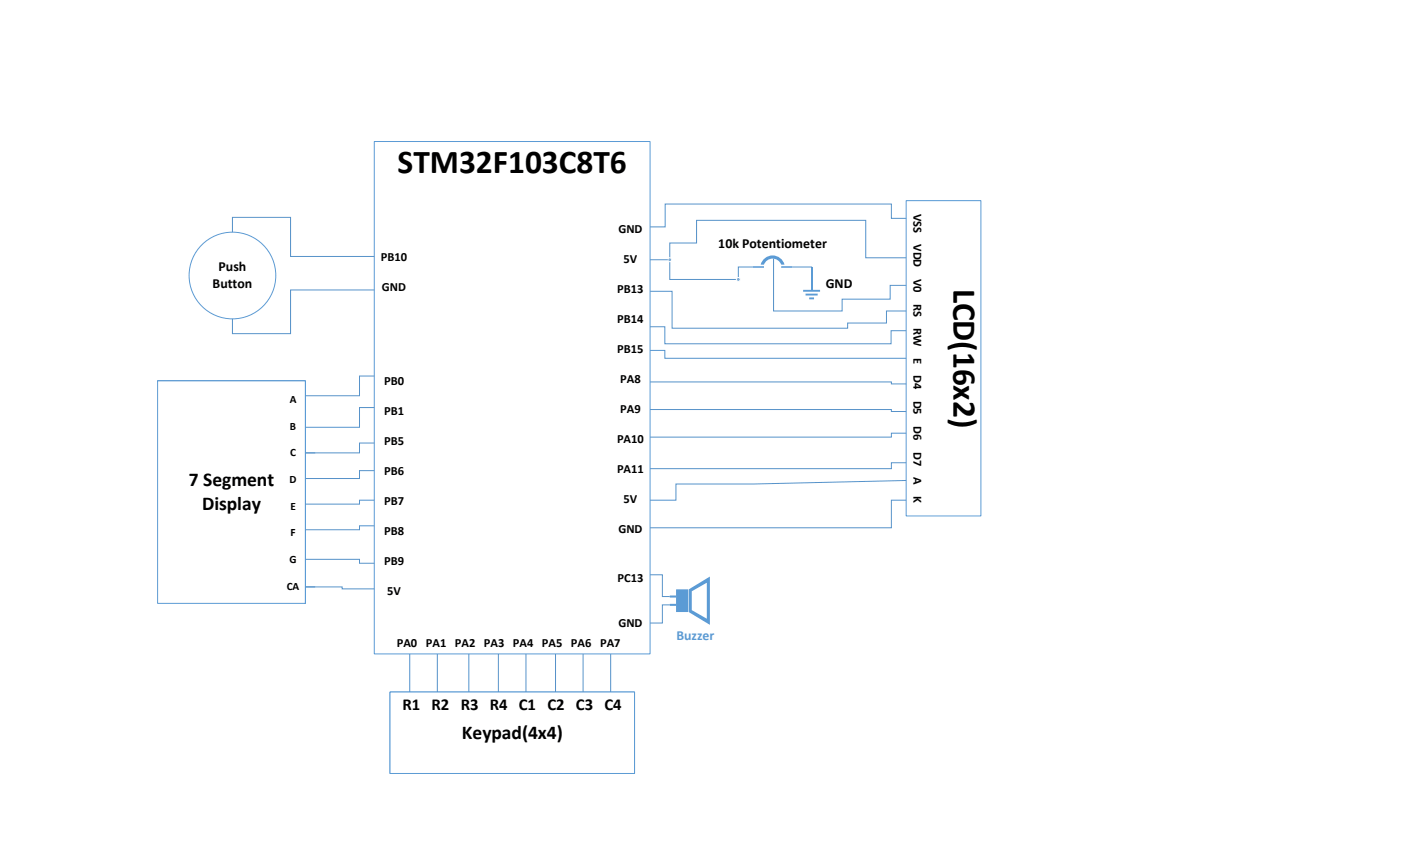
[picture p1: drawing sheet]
<svg xmlns="http://www.w3.org/2000/svg" width="356mm" height="216mm" viewBox="0 0 356 216" stroke-linecap="round" stroke-linejoin="round" font-family="sans-serif">
<path d="M0 0h355.6v215.9h-355.6z" fill="none" stroke="#fff" stroke-width=".25"/>
<path d="M95 35.9h70v130h-70z" fill-rule="evenodd" fill="#fff"/>
<path d="M95 35.9h70v130h-70z" fill="none" stroke="#5b9bd5" stroke-width=".25"/>
<path d="M230 50.9h19v80h-19z" fill-rule="evenodd" fill="#fff"/>
<path d="M230 50.9h19v80h-19z" fill="none" stroke="#5b9bd5" stroke-width=".25"/>
<circle cx="59" cy="69.9" r="11" fill="#fff"/>
<circle cx="59" cy="69.9" r="11" fill="none" stroke="#5b9bd5" stroke-width=".25"/>
<path d="M40 96.6h37.5v56.5h-37.5z" fill-rule="evenodd" fill="#fff"/>
<path d="M40 96.6h37.5v56.5h-37.5z" fill="none" stroke="#5b9bd5" stroke-width=".25"/>
<path d="M40 96.6h37.5v56.5h-37.5z" fill-rule="evenodd" fill="#fff"/>
<path d="M40 96.6h37.5v56.5h-37.5z" fill="none" stroke="#5b9bd5" stroke-width=".25"/>
<path d="M40 96.6h37.5v56.5h-37.5z" fill-rule="evenodd" fill="#fff"/>
<path d="M40 96.6h37.5v56.5h-37.5z" fill="none" stroke="#5b9bd5" stroke-width=".25"/>
<path d="M59 58.9v-3.8h14.8v10h21.2M95 73.6h-21.2v11h-14.8v-3.7M95 95.4h-3.8v5h-13.7M77.5 114.9h2.5zM95 103.4h-3.8v5h-13.7M95 112.4h-3.8v2.5h-13.7M95 119.4h-3.8v2h-13.7M95 126.9h-3.8v1h-13.7M95 133.4h-3.8v1h-13.7M77.5 148.9h2.5zM77.5 141.9h13.7v1h3.8M77.5 148.9h9.3v.5h8.2" fill="none" stroke="#5692c9" stroke-width=".25"/>
<path d="M171.6 149.5h3.2v5.8h-3.2zM175.6 150l3.8-2.2v9.2l-3.8-2.2zM174.8 149.5v5.8l5.4 3.2v-12.2z" fill-rule="evenodd" fill="#5b9bd5"/>
<path d="M170 153.5h1.6M170 151.3h1.6" fill="none" stroke="#5b9bd5" stroke-width=".52"/>
<g fill="none" stroke="#5692c9" stroke-width=".25">
<path d="M230 55.4h-3.7v-3.6h-57.5v5.8h-3.8M165 73.9h5.6v9.4h44.5v-1.3h9.9v-3.1h5M170 65.4v-3.7h6.8v-5.8h42.9v9.5h10.3M165 82.9h3.8v4.3h57.4v-3.3h3.8M165 88.9h3.8v2h61.2M165 96.9h61.3v.5h3.7M165 103.9h61.3v.5h3.7M230 109.9h-3.7v1h-61.3M230 117.4h-3.7v1.5h-61.3M230 121.9l-38.7 .9h-19.7v4.1h-6.6M230 126.9h-3.7v7h-61.3M165 145.8h3.1v5.5h1.9"/>
<path d="M170 153.5h-1.9v4.6h-3.1"/>
</g>
<path d="M99 175.6h62.1v20.6h-62.1z" fill-rule="evenodd" fill="#fff"/>
<path d="M99 175.6h62.1v20.6h-62.1z" fill="none" stroke="#5b9bd5" stroke-width=".25"/>
<g fill="#fff">
<path d="M100 175.9h60v2.8h-60z" fill-rule="evenodd"/>
<path d="M99 175.6h62.1v20.6h-62.1z" fill-rule="evenodd"/>
</g>
<path d="M99 175.6h62.1v20.6h-62.1z" fill="none" stroke="#5b9bd5" stroke-width=".25"/>
<path d="M100 175.9h60v2.8h-60z" fill-rule="evenodd" fill="#fff"/>
<path d="M104 165.9v9.7M111 165.9v9.7M119 165.9v9.7M126.5 165.9v9.7M133.5 165.9v9.7M141 165.9v9.7M148 165.9v9.7M155 165.9v9.7" fill="none" stroke="#5692c9" stroke-width=".25"/>
<path d="M203.8 73.8h4.3M204.5 74.7h3M205.4 75.7h1.2" fill="none" stroke="#5b9bd5" stroke-width=".48"/>
<path d="M206 67.9v5.7" fill="none" stroke="#5b9bd5" stroke-width=".32"/>
<path d="M194 65.7a3.1 3.1 0 0 1 5.1 1.4h-.8a2.33 2.33 0 0 0-2.2-1.5 2.33 2.33 0 0 0-2.2 1.5h-.8z" fill-rule="evenodd" fill="#5b9bd5"/>
<path d="M191.1 67.7h2.8M198.3 67.7h2.8" fill="none" stroke="#5b9bd5" stroke-width=".4"/>
<path d="M170 66.4v4.5h16.9M196.3 65.6v13.3h17.5v-3h12.1v-3.5h4.1M201.1 67.7h4.9v.2" fill="none" stroke="#5692c9" stroke-width=".25"/>
<circle cx="170" cy="65.9" r=".5" fill="#77c1ca"/>
<circle cx="170" cy="65.9" r=".5" fill="none" stroke="#fff" stroke-width=".25"/>
<path d="M165 65.9h4.5M191.1 67.7h-3.7v2.7" fill="none" stroke="#5692c9" stroke-width=".25"/>
<circle cx="187.4" cy="70.9" r=".5" fill="#77c1ca"/>
<circle cx="187.4" cy="70.9" r=".5" fill="none" stroke="#fff" stroke-width=".25"/>
<g font-size="8.5">
<text x="100.9" y="43.9">STM32F103C8T6</text>
<text x="242.1" y="73.2" transform="rotate(90 242.1 73.2)">LCD(16x2)</text>
</g>
<g font-size="5">
<text x="47.9" y="123.4">7 Segment</text>
<text x="51.3" y="129.3">Display</text>
<text x="117.2" y="187.4">Keypad(4x4)</text>
</g>
<text font-size="4.2" x="102.1" y="180.1">R1 R2 R3 R4 C1 C2 C3 C4</text>
<g font-size="3.5">
<text x="182.3" y="62.8">10k Potentiometer</text>
<text x="55.5" y="68.9">Push</text>
<text x="54" y="73.1">Button</text>
<text x="209.6" y="73">GND</text>
</g>
<text font-size="3.5" fill="#5b9bd5" x="171.7" y="162.5">Buzzer</text>
<g font-size="3.2">
<text x="157" y="59.1">GND</text>
<text x="231.9" y="54.2" transform="rotate(90 231.9 54.2)">VSS</text>
<text x="231.9" y="61.9" transform="rotate(90 231.9 61.9)">VDD</text>
<text x="96.7" y="66.3">PB10</text>
<text x="158.3" y="66.7">5V</text>
<text x="231.9" y="70.7" transform="rotate(90 231.9 70.7)">V0</text>
<text x="97" y="73.9">GND</text>
<text x="156.7" y="74.4">PB13</text>
<text x="231.9" y="77" transform="rotate(90 231.9 77)">RS</text>
<text x="156.7" y="82">PB14</text>
<text x="231.9" y="83.2" transform="rotate(90 231.9 83.2)">RW</text>
<text x="156.7" y="89.6">PB15</text>
<text x="231.9" y="90.7" transform="rotate(90 231.9 90.7)">E</text>
<text x="231.9" y="95.1" transform="rotate(90 231.9 95.1)">D4</text>
<text x="97.5" y="97.7">PB0</text>
<text x="157.4" y="97.2">PA8</text>
<text x="231.9" y="101.6" transform="rotate(90 231.9 101.6)">D5</text>
<text x="97.5" y="105.3">PB1</text>
<text x="157.4" y="104.9">PA9</text>
<text x="97.5" y="113">PB5</text>
<text x="156.6" y="112.5">PA10</text>
<text x="231.9" y="108.1" transform="rotate(90 231.9 108.1)">D6</text>
<text x="231.9" y="114.6" transform="rotate(90 231.9 114.6)">D7</text>
<text x="97.5" y="120.6">PB6</text>
<text x="156.6" y="120.1">PA11</text>
<text x="231.9" y="121.1" transform="rotate(90 231.9 121.1)">A</text>
<text x="231.9" y="125.9" transform="rotate(90 231.9 125.9)">K</text>
<text x="97.5" y="128.2">PB7</text>
<text x="158.3" y="127.7">5V</text>
<text x="97.5" y="135.8">PB8</text>
<text x="157" y="135.3">GND</text>
<text x="97.5" y="143.5">PB9</text>
<text x="156.7" y="147.6">PC13</text>
<text x="98.3" y="151.1">5V</text>
<text x="157" y="159.1">GND</text>
<text x="100.7" y="164.1">PA0 PA1 PA2 PA3 PA4 PA5 PA6 PA7</text>
</g>
<g font-size="2.8">
<text x="73.5" y="102.2">A</text>
<text x="73.6" y="109">B</text>
<text x="73.6" y="115.7">C</text>
<text x="73.5" y="122.5">D</text>
<text x="73.7" y="129.3">E</text>
<text x="73.7" y="136.1">F</text>
<text x="73.5" y="142.9">G</text>
<text x="72.8" y="149.6">CA</text>
</g>
</svg>
